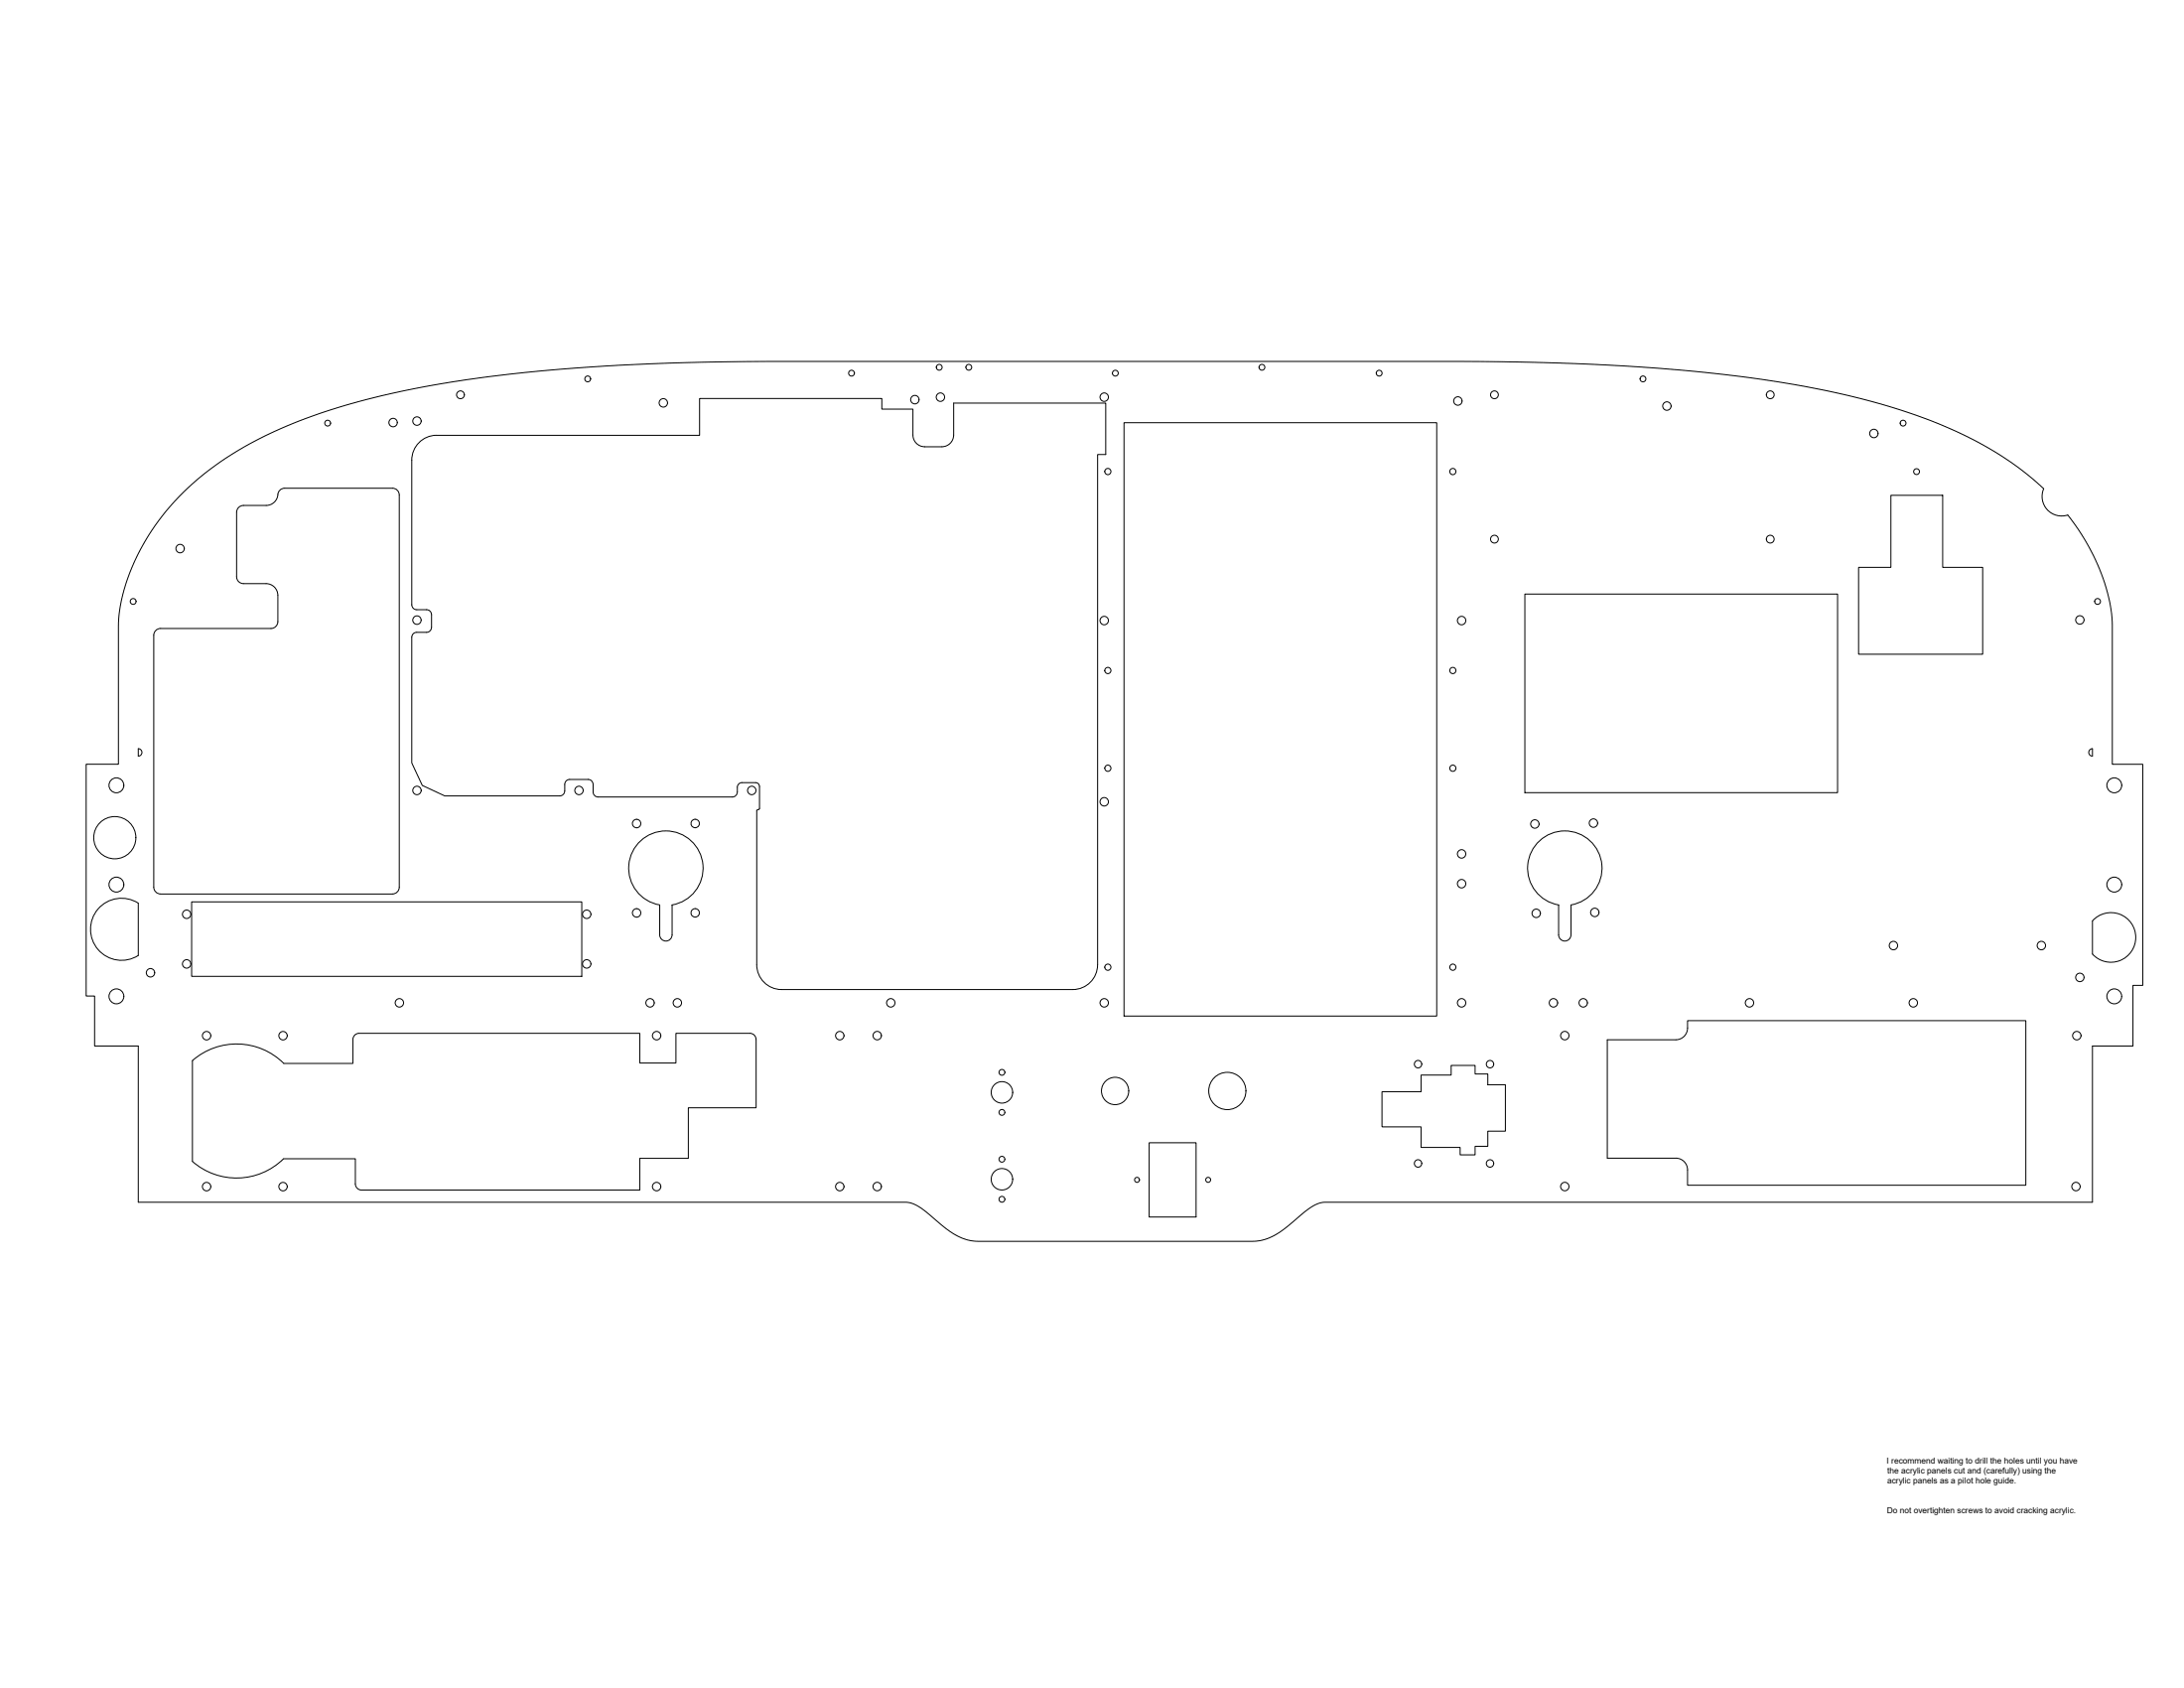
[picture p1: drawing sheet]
<svg xmlns="http://www.w3.org/2000/svg" width="1118mm" height="864mm" viewBox="0 0 1118 864" stroke-linecap="round" stroke-linejoin="round" font-family="sans-serif">
<!-- layer: Visible -->
<g fill="none" stroke="#000" stroke-width=".51">
<path d="M575 216h160v304h-160zM223 223a13 13 0 0 0-12 12v75l2 2h6l2 2v7l-1 2h-1l-6 1M223 223h135v-19h93v5h16v14a6 6 0 0 0 6 6h9a6 6 0 0 0 6-6v-17h78v27h-4v261a13 13 0 0 1-13 12h-149a13 13 0 0 1-13-12v-79l2-1v-12l-2-2h-7l-2 1-1 2M968 253h26v37h21v45h-64v-45h17zM121 262a4 4 0 0 1 4-3h11a7 7 0 0 0 7-7l1-2h2h55a4 4 0 0 1 3 3v201a4 4 0 0 1-3 3h-119a4 4 0 0 1-3-3v-129a3 3 0 0 1 3-3h57a4 4 0 0 0 3-4v-13a6 6 0 0 0-6-6h-11a4 4 0 0 1-4-4M121 262v33M1058 263a10 10 0 0 1-10-2 10 10 0 0 1-2-11l-14-11-17-11-17-9-21-8-25-7-26-6-30-5-30-3-43-3-53-2h-388l-63 2-50 4-44 5-20 4-18 4-18 6-16 5-13 6-12 6-13 8-10 7-10 9-9 9a101 101 0 0 0-25 60v71h-17v119h4v25h23v80h392a23 23 0 0 1 15 8 35 35 0 0 0 21 12h142a33 33 0 0 0 22-11l6-5a15 15 0 0 1 10-4h392v-80h20v-31h5v-113h-15v-71l-1-10-3-12-5-12-7-12-7-10M780 304h160v102h-160zM213 323l-2 1v2v64l5 12 12 5h58l3-1v-5l2-2h11l1 1v1M71 383a1.9 1.9 0 0 1 2 2 1.9 1.9 0 0 1-2 2zM1069 384l2-1v4a1.9 1.9 0 0 1-2-1 1.9 1.9 0 0 1 0-2zM304 401v5l2 2h69l2-1v-2"/>
<path d="M377 403v2M327 431a19 19 0 0 1 31 5 19 19 0 0 1-14 27v15a3 3 0 0 1-3 3 3 3 0 0 1-3-3v-15a19 19 0 0 1-11-32zM51 464a16 16 0 0 1 20-2v27a16 16 0 0 1-21-4 16 16 0 0 1 1-21zM98 461h200v39h-200zM804 463a19 19 0 0 0 13-29 19 19 0 0 0-32 0 19 19 0 0 0 13 29v15a3 3 0 0 0 3 3 3 3 0 0 0 3-3v-15M1072 470a13 13 0 0 1 18 1 13 13 0 0 1-1 18 13 13 0 0 1-18-1v-17zM822 532h36a6 6 0 0 0 6-6v-4h173v84h-173v-7a6 6 0 0 0-6-6h-36zM98 543a34 34 0 0 1 47 1h36v-12a3 3 0 0 1 3-3h143v15h19v-15h38a3 3 0 0 1 3 3v35h-35v26h-25v16h-142a3 3 0 0 1-3-3v-13h-37a34 34 0 0 1-47 1zM707 559h20v-9h16v-5h12v4h6v6h9v24h-9v7h-6v5h-8v-4h-20v-10h-20zM588 585h24v38h-24z"/>
<circle cx="301" cy="194" r="1.5"/>
<circle cx="436" cy="191" r="1.5"/>
<circle cx="481" cy="188" r="1.5"/>
<circle cx="496" cy="188" r="1.5"/>
<circle cx="571" cy="191" r="1.5"/>
<circle cx="646" cy="188" r="1.5"/>
<circle cx="706" cy="191" r="1.5"/>
<circle cx="841" cy="194" r="1.5"/>
<circle cx="168" cy="216" r="1.5"/>
<circle cx="201" cy="216" r="2.2"/>
<circle cx="213" cy="215" r="2.2"/>
<circle cx="236" cy="202" r="2"/>
<circle cx="339" cy="206" r="2.2"/>
<circle cx="468" cy="204" r="2.2"/>
<circle cx="481" cy="203" r="2.2"/>
<circle cx="565" cy="203" r="2.2"/>
<circle cx="746" cy="205" r="2.2"/>
<circle cx="765" cy="202" r="2"/>
<circle cx="853" cy="208" r="2.2"/>
<circle cx="906" cy="202" r="2"/>
<circle cx="974" cy="216" r="1.5"/>
<circle cx="959" cy="222" r="2.2"/>
<circle cx="567" cy="241" r="1.6"/>
<circle cx="743" cy="241" r="1.6"/>
<circle cx="981" cy="241" r="1.5"/>
<circle cx="765" cy="276" r="2"/>
<circle cx="906" cy="276" r="2"/>
<circle cx="92" cy="281" r="2.2"/>
<circle cx="68" cy="308" r="1.5"/>
<circle cx="213" cy="317" r="2.2"/>
<circle cx="565" cy="317" r="2.2"/>
<circle cx="748" cy="317" r="2.2"/>
<circle cx="1064" cy="317" r="2.2"/>
<circle cx="1073" cy="308" r="1.5"/>
<circle cx="567" cy="343" r="1.6"/>
<circle cx="743" cy="343" r="1.6"/>
<circle cx="567" cy="393" r="1.6"/>
<circle cx="743" cy="393" r="1.6"/>
<circle cx="60" cy="402" r="4"/>
<circle cx="213" cy="404" r="2.2"/>
<circle cx="296" cy="404" r="2.2"/>
<circle cx="385" cy="404" r="2.2"/>
<circle cx="565" cy="410" r="2.2"/>
<circle cx="1082" cy="402" r="4"/>
<circle cx="59" cy="429" r="11"/>
<circle cx="326" cy="421" r="2.2"/>
<circle cx="356" cy="421" r="2.2"/>
<circle cx="748" cy="437" r="2.2"/>
<circle cx="785" cy="422" r="2.2"/>
<circle cx="815" cy="421" r="2.2"/>
<circle cx="60" cy="453" r="4"/>
<circle cx="748" cy="452" r="2.2"/>
<circle cx="1082" cy="453" r="4"/>
<circle cx="96" cy="468" r="2.2"/>
<circle cx="300" cy="468" r="2.2"/>
<circle cx="326" cy="467" r="2.2"/>
<circle cx="356" cy="467" r="2.2"/>
<circle cx="786" cy="467" r="2.2"/>
<circle cx="816" cy="467" r="2.2"/>
<circle cx="77" cy="498" r="2.2"/>
<circle cx="96" cy="493" r="2.2"/>
<circle cx="300" cy="493" r="2.2"/>
<circle cx="567" cy="495" r="1.6"/>
<circle cx="743" cy="495" r="1.6"/>
<circle cx="969" cy="484" r="2.2"/>
<circle cx="1045" cy="484" r="2.2"/>
<circle cx="60" cy="510" r="4"/>
<circle cx="204" cy="513" r="2.2"/>
<circle cx="333" cy="513" r="2.2"/>
<circle cx="347" cy="513" r="2.2"/>
<circle cx="456" cy="513" r="2.2"/>
<circle cx="565" cy="513" r="2.2"/>
<circle cx="748" cy="513" r="2.2"/>
<circle cx="795" cy="513" r="2.2"/>
<circle cx="810" cy="513" r="2.2"/>
<circle cx="895" cy="513" r="2.2"/>
<circle cx="979" cy="513" r="2.2"/>
<circle cx="1064" cy="500" r="2.2"/>
<circle cx="1082" cy="510" r="4"/>
<circle cx="106" cy="530" r="2.2"/>
<circle cx="145" cy="530" r="2.2"/>
<circle cx="336" cy="530" r="2.2"/>
<circle cx="430" cy="530" r="2.2"/>
<circle cx="449" cy="530" r="2.2"/>
<circle cx="801" cy="530" r="2.2"/>
<circle cx="1063" cy="530" r="2.2"/>
<circle cx="513" cy="559" r="5"/>
<circle cx="513" cy="549" r="1.5"/>
<circle cx="571" cy="558" r="7"/>
<circle cx="628" cy="558" r="10"/>
<circle cx="726" cy="544" r="1.9"/>
<circle cx="762" cy="544" r="1.9"/>
<circle cx="513" cy="569" r="1.5"/>
<circle cx="513" cy="593" r="1.5"/>
<circle cx="726" cy="595" r="1.9"/>
<circle cx="762" cy="595" r="1.9"/>
<circle cx="106" cy="607" r="2.2"/>
<circle cx="145" cy="607" r="2.2"/>
<circle cx="336" cy="607" r="2.2"/>
<circle cx="430" cy="607" r="2.2"/>
<circle cx="449" cy="607" r="2.2"/>
<circle cx="513" cy="603" r="5"/>
<circle cx="513" cy="614" r="1.5"/>
<circle cx="582" cy="604" r="1.3"/>
<circle cx="618" cy="604" r="1.3"/>
<circle cx="801" cy="607" r="2.2"/>
<circle cx="1062" cy="607" r="2.2"/>
</g>
<g font-size="4.3">
<text x="965" y="749">I recommend waiting to drill the holes until you have</text>
<text x="966" y="754">the acrylic panels cut and (carefully) using the</text>
<text x="966" y="759">acrylic panels as a pilot hole guide.</text>
<text x="966" y="774">Do not overtighten screws to avoid cracking acrylic.</text>
</g>
</svg>
